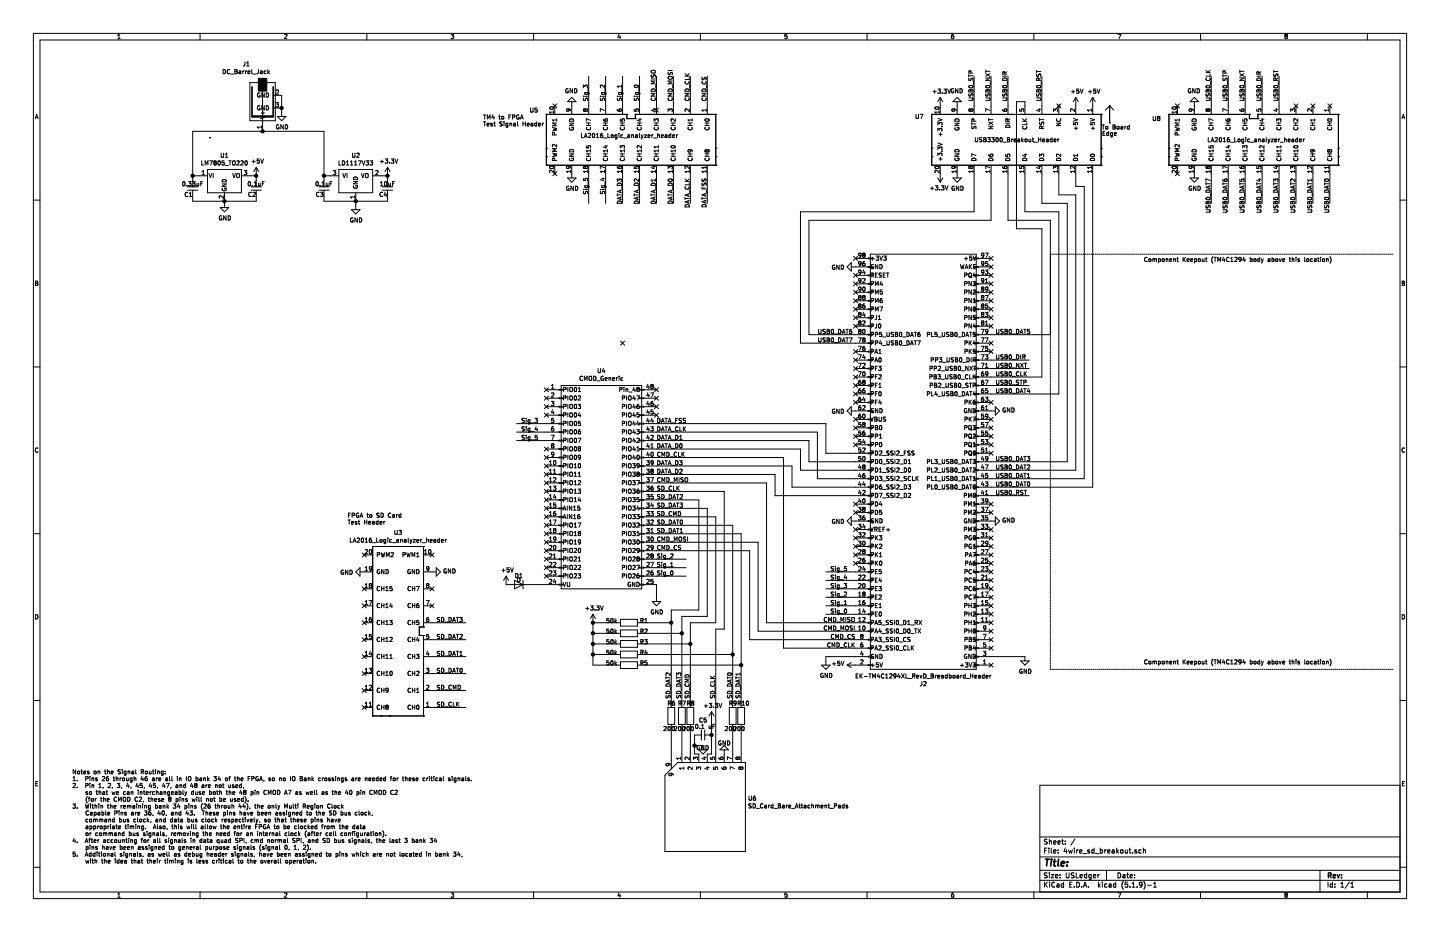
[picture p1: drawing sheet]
EESchema Schematic File Version 4
EELAYER 30 0
EELAYER END
$Descr USLedger 17000 11000
encoding utf-8
Sheet 1 1
Title ""
Date ""
Rev ""
Comp ""
Comment1 ""
Comment2 ""
Comment3 ""
Comment4 ""
$EndDescr
$Comp
L 4wire_sd_breakout:EK-TM4C1294XL_RevD_Breadboard_Header J2
U 1 1
P 10900 5550
F 0 "J2" H 10900 8075 50  0000 C CNN
F 1 "EK-TM4C1294XL_RevD_Breadboard_Header" H 10900 7984 50  0000 C CNN
F 2 "4wire_sd_breakout:EK-TM4C1294XL_RevD_Breadboard_Header" H 10300 5950 50  0001 C CNN
F 3 "~" H 10300 5950 50  0001 C CNN
	1    10900 5550
	-1   0    0    1   
$EndComp
Text Label 10100 7650 2    50   ~ 0
CMD_CLK
Text Label 10100 7550 2    50   ~ 0
CMD_CS
Text Label 10100 7450 2    50   ~ 0
CMD_MOSI
Text Label 10100 7350 2    50   ~ 0
CMD_MISO
$Comp
L 4wire_sd_breakout:CMOD_Generic U4
U 1 1
P 7100 5700
F 0 "U4" H 7100 7025 50  0000 C CNN
F 1 "CMOD_Generic" H 7100 6934 50  0000 C CNN
F 2 "4wire_sd_breakout:CMOD_Generic" H 6700 5700 50  0001 C CNN
F 3 "~" H 6700 5700 50  0001 C CNN
	1    7100 5700
	1    0    0    -1  
$EndComp
Wire Wire Line
	7750 6800 8100 6800
Wire Wire Line
	7750 6700 8100 6700
Wire Wire Line
	7750 6600 8100 6600
Wire Wire Line
	7750 6900 7750 7050
$Comp
L power:GND #PWR0101
U 1 1
P 7750 7050
F 0 "#PWR0101" H 7750 6800 50  0001 C CNN
F 1 "GND" H 7755 6877 50  0000 C CNN
F 2 "" H 7750 7050 50  0001 C CNN
F 3 "" H 7750 7050 50  0001 C CNN
	1    7750 7050
	1    0    0    -1  
$EndComp
Text Label 7750 5800 0    50   ~ 0
SD_CLK
Text Label 7750 5400 0    50   ~ 0
CMD_CLK
Text Label 7750 6200 0    50   ~ 0
SD_DAT0
Text Label 7750 6300 0    50   ~ 0
SD_DAT1
Text Label 7750 5900 0    50   ~ 0
SD_DAT2
Text Label 7750 6000 0    50   ~ 0
SD_DAT3
Text Label 7750 6100 0    50   ~ 0
SD_CMD
Text Label 7750 5000 0    50   ~ 0
DATA_FSS
Text Label 7750 5200 0    50   ~ 0
DATA_D1
Text Label 7750 5300 0    50   ~ 0
DATA_D0
Text Label 7750 5600 0    50   ~ 0
DATA_D2
Wire Wire Line
	9150 5600 9150 5850
Wire Wire Line
	9150 5850 10100 5850
Wire Wire Line
	7750 5600 9150 5600
Wire Wire Line
	9350 5500 9350 5750
Wire Wire Line
	9350 5750 10100 5750
Wire Wire Line
	7750 5500 9350 5500
Wire Wire Line
	9650 5100 9650 5650
Wire Wire Line
	9650 5650 10100 5650
Wire Wire Line
	7750 5100 9650 5100
Wire Wire Line
	9750 5000 9750 5350
Wire Wire Line
	9750 5350 10100 5350
Wire Wire Line
	7750 5000 9750 5000
Wire Wire Line
	9550 5200 9550 5450
Wire Wire Line
	9550 5450 10100 5450
Wire Wire Line
	7750 5200 9550 5200
Wire Wire Line
	9450 5300 9450 5550
Wire Wire Line
	9450 5550 10100 5550
Wire Wire Line
	7750 5300 9450 5300
Wire Wire Line
	7750 5400 9250 5400
Text Label 7750 6500 0    50   ~ 0
CMD_CS
Wire Wire Line
	10100 7750 9750 7750
Wire Wire Line
	9750 7750 9750 7800
$Comp
L power:GND #PWR0102
U 1 1
P 9750 7800
F 0 "#PWR0102" H 9750 7550 50  0001 C CNN
F 1 "GND" H 9755 7627 50  0000 C CNN
F 2 "" H 9750 7800 50  0001 C CNN
F 3 "" H 9750 7800 50  0001 C CNN
	1    9750 7800
	1    0    0    -1  
$EndComp
$Comp
L power:GND #PWR0103
U 1 1
P 12100 7750
F 0 "#PWR0103" H 12100 7500 50  0001 C CNN
F 1 "GND" H 12105 7577 50  0000 C CNN
F 2 "" H 12100 7750 50  0001 C CNN
F 3 "" H 12100 7750 50  0001 C CNN
	1    12100 7750
	1    0    0    -1  
$EndComp
Wire Wire Line
	12100 7750 11700 7750
Text Label 7750 6400 0    50   ~ 0
CMD_MOSI
Text Label 7750 5700 0    50   ~ 0
CMD_MISO
Wire Wire Line
	7750 5700 9050 5700
Text Label 7750 6800 0    50   ~ 0
Sig_0
Text Label 7750 6700 0    50   ~ 0
Sig_1
Text Label 7750 6600 0    50   ~ 0
Sig_2
Wire Wire Line
	10100 7250 9750 7250
Wire Wire Line
	10100 7150 9750 7150
Wire Wire Line
	10100 7050 9750 7050
Wire Wire Line
	10100 6950 9750 6950
Wire Wire Line
	10100 6850 9750 6850
Wire Wire Line
	10100 6750 9750 6750
Text Label 9800 7250 0    50   ~ 0
Sig_0
Text Label 9800 7150 0    50   ~ 0
Sig_1
Text Label 9800 7050 0    50   ~ 0
Sig_2
Text Label 9800 6950 0    50   ~ 0
Sig_3
Text Label 9800 6850 0    50   ~ 0
Sig_4
Text Label 9800 6750 0    50   ~ 0
Sig_5
Text Label 8150 1200 1    50   ~ 0
CMD_CLK
Text Label 8350 1200 1    50   ~ 0
CMD_CS
Text Label 7750 1200 1    50   ~ 0
CMD_MISO
Text Label 7950 1200 1    50   ~ 0
CMD_MOSI
Text Label 8350 2100 3    50   ~ 0
DATA_FSS
Text Label 7750 5100 0    50   ~ 0
DATA_CLK
Text Label 8150 2100 3    50   ~ 0
DATA_CLK
Text Label 7950 2100 3    50   ~ 0
DATA_D0
Text Label 7750 2100 3    50   ~ 0
DATA_D1
Text Label 7550 2100 3    50   ~ 0
DATA_D2
Text Label 7750 5500 0    50   ~ 0
DATA_D3
Text Label 7350 2100 3    50   ~ 0
DATA_D3
NoConn ~ 7750 4600
NoConn ~ 7750 4700
NoConn ~ 7750 4800
NoConn ~ 7750 4900
NoConn ~ 6450 4600
NoConn ~ 6450 4700
NoConn ~ 6450 4800
NoConn ~ 6450 4900
Text Label 7550 1200 1    50   ~ 0
Sig_0
Text Label 7350 1200 1    50   ~ 0
Sig_1
Text Label 7150 1200 1    50   ~ 0
Sig_2
Text Notes 5700 1500 0    50   ~ 0
TM4 to FPGA \nTest Signal Header\n
Text Label 6950 1200 1    50   ~ 0
Sig_3
Text Label 7150 2300 1    50   ~ 0
Sig_4
Text Label 6950 2300 1    50   ~ 0
Sig_5
Text Notes 850  10200 0    50   ~ 0
Notes on the Signal Routing:\n1.  Pins 26 through 46 are all in IO bank 34 of the FPGA, so no IO Bank crossings are needed for these critical signals.\n2.  Pin 1, 2, 3, 4, 45, 45, 47, and 48 are not used, \n    so that we can interchangeably duse both the 48 pin CMOD A7 as well as the 40 pin CMOD C2 \n    (for the CMOD C2, these 8 pins will not be used).\n3.  Within the remaining bank 34 pins (26 throuh 44), the only Multi Region Clock        \n    Capable Pins are 36, 40, and 43.  These pins have been assigned to the SD bus clock,\n    command bus clock, and data bus clock respectively, so that these pins have\n    appropriate timing.  Also, this will allow the entire FPGA to be clocked from the data\n    or command bus signals, removing the need for an internal clock (after cell configuration).\n4.  After accounting for all signals in data quad SPI, cmd normal SPI, and SD bus signals, the last 3 bank 34 \n    pins have been assigned to general purpose signals (signal 0, 1, 2). \n5.  Additional signals, as well as debug header signals, have been assigned to pins which are not located in bank 34, \n    with the idea that their timing is less critical to the overall operation. \n
Wire Wire Line
	9250 7650 10100 7650
Wire Wire Line
	9250 5400 9250 7650
Wire Wire Line
	6450 5000 6100 5000
Wire Wire Line
	6450 5100 6100 5100
Wire Wire Line
	6450 5200 6100 5200
Text Label 6150 5000 0    50   ~ 0
Sig_3
Text Label 6150 5100 0    50   ~ 0
Sig_4
Text Label 6150 5200 0    50   ~ 0
Sig_5
$Comp
L 4wire_sd_breakout:LA2016_Logic_analyzer_header U3
U 1 1
P 4700 7450
F 0 "U3" V 3535 7450 50  0000 C CNN
F 1 "LA2016_Logic_analyzer_header" V 3626 7450 50  0000 C CNN
F 2 "4wire_sd_breakout:LA2016_Logic_Analyzer_Connector" H 4700 6900 50  0001 C CNN
F 3 "" H 6075 7350 50  0001 C CNN
	1    4700 7450
	0    1    1    0   
$EndComp
$Comp
L power:GND #PWR0106
U 1 1
P 5100 6750
F 0 "#PWR0106" H 5100 6500 50  0001 C CNN
F 1 "GND" V 5105 6622 50  0000 R CNN
F 2 "" H 5100 6750 50  0001 C CNN
F 3 "" H 5100 6750 50  0001 C CNN
	1    5100 6750
	0    -1   -1   0   
$EndComp
$Comp
L power:GND #PWR0107
U 1 1
P 4300 6750
F 0 "#PWR0107" H 4300 6500 50  0001 C CNN
F 1 "GND" V 4305 6622 50  0000 R CNN
F 2 "" H 4300 6750 50  0001 C CNN
F 3 "" H 4300 6750 50  0001 C CNN
	1    4300 6750
	0    1    1    0   
$EndComp
Wire Wire Line
	5100 7350 5500 7350
Wire Wire Line
	5100 7550 5500 7550
Wire Wire Line
	5100 7750 5500 7750
Wire Wire Line
	5100 7950 5500 7950
Wire Wire Line
	5100 8150 5500 8150
Wire Wire Line
	5100 8350 5500 8350
Text Label 5150 8350 0    50   ~ 0
SD_CLK
Text Label 5150 8150 0    50   ~ 0
SD_CMD
Text Label 5150 7950 0    50   ~ 0
SD_DAT0
Text Label 5150 7750 0    50   ~ 0
SD_DAT1
Text Label 5150 7550 0    50   ~ 0
SD_DAT2
Text Label 5150 7350 0    50   ~ 0
SD_DAT3
NoConn ~ 5100 6550
NoConn ~ 4300 6550
NoConn ~ 4300 6950
NoConn ~ 4300 7150
NoConn ~ 4300 7350
NoConn ~ 4300 7550
NoConn ~ 4300 7750
NoConn ~ 4300 7950
Text Notes 4100 6200 0    50   ~ 0
FPGA to SD Card\nTest Header
Wire Wire Line
	8850 7550 8850 6500
Wire Wire Line
	8850 7550 10100 7550
Wire Wire Line
	8950 7450 10100 7450
Wire Wire Line
	8950 7450 8950 6400
Wire Wire Line
	9050 7350 9050 5700
Wire Wire Line
	9050 7350 10100 7350
Wire Wire Line
	8250 5900 8250 7200
Wire Wire Line
	7750 5900 8250 5900
Wire Wire Line
	8350 6000 8350 7275
Wire Wire Line
	7750 6000 8350 6000
Wire Wire Line
	8450 6100 8450 7350
Wire Wire Line
	7750 6100 8450 6100
Wire Wire Line
	7750 5800 8550 5800
Wire Wire Line
	7750 6200 8650 6200
Wire Wire Line
	7750 6300 8750 6300
Wire Wire Line
	8450 7350 8150 7350
Wire Wire Line
	8350 7275 8050 7275
Wire Wire Line
	8250 7200 7925 7200
Wire Wire Line
	8550 5800 8550 7425
Wire Wire Line
	7750 6500 8850 6500
Wire Wire Line
	7750 6400 8950 6400
Wire Wire Line
	8150 7350 8150 7600
Wire Wire Line
	8050 7275 8050 7475
Wire Wire Line
	7925 7200 7925 7350
Text Label 8750 8250 1    50   ~ 0
SD_DAT1
Text Label 8650 8250 1    50   ~ 0
SD_DAT0
Text Label 7925 8250 1    50   ~ 0
SD_DAT2
$Comp
L Device:R R10
U 1 1
P 8750 8450
F 0 "R10" H 8700 8600 50  0000 L CNN
F 1 "200" H 8650 8300 50  0000 L CNN
F 2 "Resistor_SMD:R_0603_1608Metric_Pad0.98x0.95mm_HandSolder" V 8680 8450 50  0001 C CNN
F 3 "~" H 8750 8450 50  0001 C CNN
	1    8750 8450
	1    0    0    -1  
$EndComp
$Comp
L Device:R R9
U 1 1
P 8650 8450
F 0 "R9" H 8600 8600 50  0000 L CNN
F 1 "200" H 8550 8300 50  0000 L CNN
F 2 "Resistor_SMD:R_0603_1608Metric_Pad0.98x0.95mm_HandSolder" V 8580 8450 50  0001 C CNN
F 3 "~" H 8650 8450 50  0001 C CNN
	1    8650 8450
	1    0    0    -1  
$EndComp
$Comp
L Device:R R8
U 1 1
P 8150 8450
F 0 "R8" H 8100 8600 50  0000 L CNN
F 1 "200" H 8050 8300 50  0000 L CNN
F 2 "Resistor_SMD:R_0603_1608Metric_Pad0.98x0.95mm_HandSolder" V 8080 8450 50  0001 C CNN
F 3 "~" H 8150 8450 50  0001 C CNN
	1    8150 8450
	1    0    0    -1  
$EndComp
$Comp
L Device:R R7
U 1 1
P 8050 8450
F 0 "R7" H 8000 8600 50  0000 L CNN
F 1 "200" H 7950 8300 50  0000 L CNN
F 2 "Resistor_SMD:R_0603_1608Metric_Pad0.98x0.95mm_HandSolder" V 7980 8450 50  0001 C CNN
F 3 "~" H 8050 8450 50  0001 C CNN
	1    8050 8450
	1    0    0    -1  
$EndComp
$Comp
L Device:R R6
U 1 1
P 7925 8450
F 0 "R6" H 7875 8600 50  0000 L CNN
F 1 "200" H 7825 8300 50  0000 L CNN
F 2 "Resistor_SMD:R_0603_1608Metric_Pad0.98x0.95mm_HandSolder" V 7855 8450 50  0001 C CNN
F 3 "~" H 7925 8450 50  0001 C CNN
	1    7925 8450
	1    0    0    -1  
$EndComp
Text Label 8150 8250 1    50   ~ 0
SD_CMD
Text Label 8050 8250 1    50   ~ 0
SD_DAT3
$Comp
L power:+3.3V #PWR0108
U 1 1
P 8400 8500
F 0 "#PWR0108" H 8400 8350 50  0001 C CNN
F 1 "+3.3V" H 8415 8673 50  0000 C CNN
F 2 "" H 8400 8500 50  0001 C CNN
F 3 "" H 8400 8500 50  0001 C CNN
	1    8400 8500
	1    0    0    -1  
$EndComp
$Comp
L Device:R R1
U 1 1
P 7425 7350
F 0 "R1" V 7400 7475 50  0000 L CNN
F 1 "50k" V 7400 7075 50  0000 L CNN
F 2 "Resistor_SMD:R_0603_1608Metric_Pad0.98x0.95mm_HandSolder" V 7355 7350 50  0001 C CNN
F 3 "~" H 7425 7350 50  0001 C CNN
	1    7425 7350
	0    1    1    0   
$EndComp
$Comp
L Device:R R2
U 1 1
P 7425 7475
F 0 "R2" V 7400 7600 50  0000 L CNN
F 1 "50k" V 7400 7200 50  0000 L CNN
F 2 "Resistor_SMD:R_0603_1608Metric_Pad0.98x0.95mm_HandSolder" V 7355 7475 50  0001 C CNN
F 3 "~" H 7425 7475 50  0001 C CNN
	1    7425 7475
	0    1    1    0   
$EndComp
$Comp
L Device:R R3
U 1 1
P 7425 7600
F 0 "R3" V 7400 7725 50  0000 L CNN
F 1 "50k" V 7400 7325 50  0000 L CNN
F 2 "Resistor_SMD:R_0603_1608Metric_Pad0.98x0.95mm_HandSolder" V 7355 7600 50  0001 C CNN
F 3 "~" H 7425 7600 50  0001 C CNN
	1    7425 7600
	0    1    1    0   
$EndComp
$Comp
L Device:R R4
U 1 1
P 7425 7725
F 0 "R4" V 7400 7850 50  0000 L CNN
F 1 "50k" V 7400 7450 50  0000 L CNN
F 2 "Resistor_SMD:R_0603_1608Metric_Pad0.98x0.95mm_HandSolder" V 7355 7725 50  0001 C CNN
F 3 "~" H 7425 7725 50  0001 C CNN
	1    7425 7725
	0    1    1    0   
$EndComp
$Comp
L Device:R R5
U 1 1
P 7425 7850
F 0 "R5" V 7400 7975 50  0000 L CNN
F 1 "50k" V 7400 7575 50  0000 L CNN
F 2 "Resistor_SMD:R_0603_1608Metric_Pad0.98x0.95mm_HandSolder" V 7355 7850 50  0001 C CNN
F 3 "~" H 7425 7850 50  0001 C CNN
	1    7425 7850
	0    1    1    0   
$EndComp
Wire Wire Line
	8750 6300 8750 7850
Wire Wire Line
	8650 6200 8650 7725
Wire Wire Line
	7575 7350 7925 7350
Connection ~ 7925 7350
Wire Wire Line
	7925 7350 7925 8300
Wire Wire Line
	7575 7475 8050 7475
Connection ~ 8050 7475
Wire Wire Line
	8050 7475 8050 8300
Wire Wire Line
	7575 7600 8150 7600
Connection ~ 8150 7600
Wire Wire Line
	8150 7600 8150 8300
Wire Wire Line
	7575 7725 8650 7725
Connection ~ 8650 7725
Wire Wire Line
	8650 7725 8650 8300
Wire Wire Line
	7575 7850 8750 7850
Connection ~ 8750 7850
Wire Wire Line
	8750 7850 8750 8300
Wire Wire Line
	7275 7350 7000 7350
Wire Wire Line
	7000 7350 7000 7475
Wire Wire Line
	7000 7475 7275 7475
Wire Wire Line
	7275 7600 7000 7600
Wire Wire Line
	7000 7600 7000 7475
Connection ~ 7000 7475
Wire Wire Line
	7275 7725 7000 7725
Connection ~ 7000 7600
Wire Wire Line
	7275 7850 7000 7850
Wire Wire Line
	7000 7600 7000 7725
Connection ~ 7000 7725
Wire Wire Line
	7000 7725 7000 7850
$Comp
L power:+3.3V #PWR0109
U 1 1
P 7000 7350
F 0 "#PWR0109" H 7000 7200 50  0001 C CNN
F 1 "+3.3V" H 7015 7523 50  0000 C CNN
F 2 "" H 7000 7350 50  0001 C CNN
F 3 "" H 7000 7350 50  0001 C CNN
	1    7000 7350
	1    0    0    -1  
$EndComp
Connection ~ 7000 7350
$Comp
L power:+5V #PWR0110
U 1 1
P 10100 7850
F 0 "#PWR0110" H 10100 7700 50  0001 C CNN
F 1 "+5V" V 10115 7978 50  0000 L CNN
F 2 "" H 10100 7850 50  0001 C CNN
F 3 "" H 10100 7850 50  0001 C CNN
	1    10100 7850
	0    -1   -1   0   
$EndComp
$Comp
L power:+5V #PWR0111
U 1 1
P 5975 6900
F 0 "#PWR0111" H 5975 6750 50  0001 C CNN
F 1 "+5V" H 5990 7073 50  0000 C CNN
F 2 "" H 5975 6900 50  0001 C CNN
F 3 "" H 5975 6900 50  0001 C CNN
	1    5975 6900
	1    0    0    -1  
$EndComp
$Comp
L Device:D D1
U 1 1
P 6125 6900
F 0 "D1" H 6125 6800 50  0000 C CNN
F 1 "D" H 6125 6850 50  0000 C CNN
F 2 "Diode_THT:D_A-405_P12.70mm_Horizontal" H 6125 6900 50  0001 C CNN
F 3 "~" H 6125 6900 50  0001 C CNN
	1    6125 6900
	-1   0    0    1   
$EndComp
Wire Wire Line
	7925 8600 7925 8975
Wire Wire Line
	8750 8900 8750 8600
Wire Wire Line
	8650 8900 8650 8600
$Comp
L power:GND #PWR0112
U 1 1
P 8550 8900
F 0 "#PWR0112" H 8550 8650 50  0001 C CNN
F 1 "GND" H 8550 8775 50  0000 C CNN
F 2 "" H 8550 8900 50  0001 C CNN
F 3 "" H 8550 8900 50  0001 C CNN
	1    8550 8900
	-1   0    0    1   
$EndComp
Wire Wire Line
	8150 8600 8150 8900
Wire Wire Line
	8050 8600 8050 8900
$Comp
L 4wire_sd_breakout:SD_Card_Bare_Attachment_Pads U6
U 1 1
P 7850 10050
F 0 "U6" H 8828 10679 50  0000 L CNN
F 1 "SD_Card_Bare_Attachment_Pads" H 8828 10588 50  0000 L CNN
F 2 "4wire_sd_breakout:SD_Card_Bare_Wire_Attachment_Pads" H 8500 9875 50  0001 C CNN
F 3 "" H 7850 10300 50  0001 C CNN
	1    7850 10050
	1    0    0    -1  
$EndComp
Text Label 8450 8250 1    50   ~ 0
SD_CLK
Wire Wire Line
	8550 7425 8450 7425
Wire Wire Line
	8450 7425 8450 8900
Wire Wire Line
	8200 8900 8250 8900
$Comp
L power:GND #PWR0113
U 1 1
P 8300 8800
F 0 "#PWR0113" H 8300 8550 50  0001 C CNN
F 1 "GND" H 8375 8775 50  0000 R CNN
F 2 "" H 8300 8800 50  0001 C CNN
F 3 "" H 8300 8800 50  0001 C CNN
	1    8300 8800
	1    0    0    -1  
$EndComp
Wire Wire Line
	8350 8900 8400 8900
Wire Wire Line
	8300 8800 8200 8800
Wire Wire Line
	8200 8800 8200 8900
$Comp
L Regulator_Linear:LM7805_TO220 U1
U 1 1
P 2650 2075
F 0 "U1" H 2650 2317 50  0000 C CNN
F 1 "LM7805_TO220" H 2650 2226 50  0000 C CNN
F 2 "Package_TO_SOT_THT:TO-220-3_Vertical" H 2650 2300 50  0001 C CIN
F 3 "https://www.onsemi.cn/PowerSolutions/document/MC7800-D.PDF" H 2650 2025 50  0001 C CNN
	1    2650 2075
	1    0    0    -1  
$EndComp
Wire Wire Line
	6275 6900 6450 6900
NoConn ~ 6450 5700
NoConn ~ 6450 5800
NoConn ~ 6450 5900
NoConn ~ 6450 6000
NoConn ~ 6450 6100
NoConn ~ 6450 6200
NoConn ~ 6450 6300
NoConn ~ 6450 6400
NoConn ~ 6450 6500
NoConn ~ 6450 6600
NoConn ~ 6450 6700
NoConn ~ 6450 6800
$Comp
L power:GND #PWR0114
U 1 1
P 10100 3150
F 0 "#PWR0114" H 10100 2900 50  0001 C CNN
F 1 "GND" V 10105 3022 50  0000 R CNN
F 2 "" H 10100 3150 50  0001 C CNN
F 3 "" H 10100 3150 50  0001 C CNN
	1    10100 3150
	0    1    1    0   
$EndComp
$Comp
L power:GND #PWR0115
U 1 1
P 10100 4850
F 0 "#PWR0115" H 10100 4600 50  0001 C CNN
F 1 "GND" V 10105 4722 50  0000 R CNN
F 2 "" H 10100 4850 50  0001 C CNN
F 3 "" H 10100 4850 50  0001 C CNN
	1    10100 4850
	0    1    1    0   
$EndComp
$Comp
L power:GND #PWR0116
U 1 1
P 10100 6150
F 0 "#PWR0116" H 10100 5900 50  0001 C CNN
F 1 "GND" V 10105 6022 50  0000 R CNN
F 2 "" H 10100 6150 50  0001 C CNN
F 3 "" H 10100 6150 50  0001 C CNN
	1    10100 6150
	0    1    1    0   
$EndComp
$Comp
L power:GND #PWR0117
U 1 1
P 11700 4850
F 0 "#PWR0117" H 11700 4600 50  0001 C CNN
F 1 "GND" V 11705 4722 50  0000 R CNN
F 2 "" H 11700 4850 50  0001 C CNN
F 3 "" H 11700 4850 50  0001 C CNN
	1    11700 4850
	0    -1   -1   0   
$EndComp
$Comp
L power:GND #PWR0118
U 1 1
P 11700 6150
F 0 "#PWR0118" H 11700 5900 50  0001 C CNN
F 1 "GND" V 11705 6022 50  0000 R CNN
F 2 "" H 11700 6150 50  0001 C CNN
F 3 "" H 11700 6150 50  0001 C CNN
	1    11700 6150
	0    -1   -1   0   
$EndComp
$Comp
L Device:C_Small C5
U 1 1
P 8300 8675
F 0 "C5" V 8125 8675 50  0000 C CNN
F 1 "0.1 uF" V 8200 8700 50  0000 C CNN
F 2 "Capacitor_SMD:C_0603_1608Metric_Pad1.08x0.95mm_HandSolder" H 8300 8675 50  0001 C CNN
F 3 "~" H 8300 8675 50  0001 C CNN
	1    8300 8675
	0    1    1    0   
$EndComp
Wire Wire Line
	8400 8500 8400 8675
Wire Wire Line
	8400 8675 8400 8900
Connection ~ 8400 8675
Wire Wire Line
	8200 8675 8200 8800
Connection ~ 8200 8800
$Comp
L Device:C_Small C4
U 1 1
P 4575 2225
F 0 "C4" H 4625 2300 50  0000 C CNN
F 1 "10uF" H 4575 2175 50  0000 C CNN
F 2 "Capacitor_SMD:C_0603_1608Metric_Pad1.08x0.95mm_HandSolder" H 4575 2225 50  0001 C CNN
F 3 "~" H 4575 2225 50  0001 C CNN
	1    4575 2225
	-1   0    0    1   
$EndComp
$Comp
L Device:C_Small C3
U 1 1
P 3825 2225
F 0 "C3" H 3875 2300 50  0000 C CNN
F 1 "0.1uF" H 3825 2175 50  0000 C CNN
F 2 "Capacitor_SMD:C_0603_1608Metric_Pad1.08x0.95mm_HandSolder" H 3825 2225 50  0001 C CNN
F 3 "~" H 3825 2225 50  0001 C CNN
	1    3825 2225
	-1   0    0    1   
$EndComp
$Comp
L power:GND #PWR0119
U 1 1
P 4200 2425
F 0 "#PWR0119" H 4200 2175 50  0001 C CNN
F 1 "GND" H 4205 2252 50  0000 C CNN
F 2 "" H 4200 2425 50  0001 C CNN
F 3 "" H 4200 2425 50  0001 C CNN
	1    4200 2425
	1    0    0    -1  
$EndComp
$Comp
L 4wire_sd_breakout:LD1117V33 U2
U 1 1
P 4200 2150
F 0 "U2" H 4200 2467 50  0000 C CNN
F 1 "LD1117V33" H 4200 2376 50  0000 C CNN
F 2 "Package_TO_SOT_THT:TO-220-3_Vertical" H 4200 1825 50  0001 C CNN
F 3 "" H 4200 2150 50  0001 C CNN
	1    4200 2150
	1    0    0    -1  
$EndComp
Wire Wire Line
	4575 2125 4575 2075
Wire Wire Line
	4575 2075 4500 2075
Wire Wire Line
	3900 2075 3825 2075
Wire Wire Line
	3825 2075 3825 2125
Wire Wire Line
	4200 2375 4200 2425
Wire Wire Line
	4200 2375 4575 2375
Wire Wire Line
	4575 2375 4575 2325
Connection ~ 4200 2375
Wire Wire Line
	4200 2375 3825 2375
Wire Wire Line
	3825 2375 3825 2325
$Comp
L power:GND #PWR0120
U 1 1
P 2650 2400
F 0 "#PWR0120" H 2650 2150 50  0001 C CNN
F 1 "GND" H 2655 2227 50  0000 C CNN
F 2 "" H 2650 2400 50  0001 C CNN
F 3 "" H 2650 2400 50  0001 C CNN
	1    2650 2400
	1    0    0    -1  
$EndComp
$Comp
L Device:C_Small C2
U 1 1
P 3025 2225
F 0 "C2" H 3075 2300 50  0000 C CNN
F 1 "0.1uF" H 3025 2175 50  0000 C CNN
F 2 "Capacitor_SMD:C_0603_1608Metric_Pad1.08x0.95mm_HandSolder" H 3025 2225 50  0001 C CNN
F 3 "~" H 3025 2225 50  0001 C CNN
	1    3025 2225
	-1   0    0    1   
$EndComp
Wire Wire Line
	3025 2125 3025 2075
Wire Wire Line
	3025 2075 2950 2075
$Comp
L Device:C_Small C1
U 1 1
P 2275 2225
F 0 "C1" H 2325 2300 50  0000 C CNN
F 1 "0.33uF" H 2275 2175 50  0000 C CNN
F 2 "Capacitor_SMD:C_0603_1608Metric_Pad1.08x0.95mm_HandSolder" H 2275 2225 50  0001 C CNN
F 3 "~" H 2275 2225 50  0001 C CNN
	1    2275 2225
	-1   0    0    1   
$EndComp
Wire Wire Line
	2275 2125 2275 2075
Wire Wire Line
	2275 2075 2350 2075
Connection ~ 4575 2075
$Comp
L power:+3.3V #PWR0121
U 1 1
P 4575 2075
F 0 "#PWR0121" H 4575 1925 50  0001 C CNN
F 1 "+3.3V" H 4590 2248 50  0000 C CNN
F 2 "" H 4575 2075 50  0001 C CNN
F 3 "" H 4575 2075 50  0001 C CNN
	1    4575 2075
	1    0    0    -1  
$EndComp
$Comp
L power:+5V #PWR0122
U 1 1
P 3025 2075
F 0 "#PWR0122" H 3025 1925 50  0001 C CNN
F 1 "+5V" H 3040 2248 50  0000 C CNN
F 2 "" H 3025 2075 50  0001 C CNN
F 3 "" H 3025 2075 50  0001 C CNN
	1    3025 2075
	1    0    0    -1  
$EndComp
Connection ~ 3025 2075
Wire Wire Line
	2275 1550 2275 2075
Connection ~ 2275 2075
Wire Wire Line
	3825 1550 3825 2075
Connection ~ 3825 2075
$Comp
L power:GND #PWR0123
U 1 1
P 3325 1325
F 0 "#PWR0123" H 3325 1075 50  0001 C CNN
F 1 "GND" H 3330 1152 50  0000 C CNN
F 2 "" H 3325 1325 50  0001 C CNN
F 3 "" H 3325 1325 50  0001 C CNN
	1    3325 1325
	1    0    0    -1  
$EndComp
Wire Wire Line
	3325 1325 3325 1275
Wire Wire Line
	3325 1275 3325 1125
Connection ~ 3325 1275
Wire Wire Line
	3100 1550 3825 1550
Wire Wire Line
	3100 1550 2275 1550
Connection ~ 3100 1550
$Comp
L 4wire_sd_breakout:DC_Barrel_Jack J1
U 1 1
P 3100 1200
F 0 "J1" V 3540 1392 50  0000 C CNN
F 1 "DC_Barrel_Jack" V 3449 1392 50  0000 C CNN
F 2 "4wire_sd_breakout:DC_Barrel_Adapter" H 3075 1500 50  0001 C CNN
F 3 "" H 3125 1250 50  0001 C CNN
	1    3100 1200
	0    -1   -1   0   
$EndComp
Wire Wire Line
	2275 2325 2275 2375
Wire Wire Line
	2275 2375 2650 2375
Wire Wire Line
	3025 2325 3025 2375
Wire Wire Line
	3025 2375 2650 2375
Connection ~ 2650 2375
Wire Wire Line
	2650 2400 2650 2375
$Comp
L 4wire_sd_breakout:USB3300_Breakout_Header U7
U 1 1
P 12000 1650
F 0 "U7" H 10800 1925 50  0000 L CNN
F 1 "USB3300_Breakout_Header" H 11500 1650 50  0000 L CNN
F 2 "4wire_sd_breakout:LA2016_Logic_Analyzer_Connector" H 12000 2150 50  0001 C CNN
F 3 "" H 12000 1650 50  0001 C CNN
	1    12000 1650
	1    0    0    -1  
$EndComp
Wire Wire Line
	12900 5750 11700 5750
Wire Wire Line
	12800 5650 12800 2200
Wire Wire Line
	12800 2200 12700 2200
Wire Wire Line
	11700 5650 12800 5650
Wire Wire Line
	12700 2050 12700 2200
Wire Wire Line
	12900 2050 12900 5750
Wire Wire Line
	12500 2050 12500 2300
Wire Wire Line
	12500 2300 12700 2300
Wire Wire Line
	12700 2300 12700 5550
Wire Wire Line
	11700 5550 12700 5550
Wire Wire Line
	12600 5450 12600 2400
Wire Wire Line
	12600 2400 12300 2400
Wire Wire Line
	12300 2400 12300 2050
Wire Wire Line
	11700 5450 12600 5450
Wire Wire Line
	12500 4650 12500 2500
Wire Wire Line
	12500 2500 12100 2500
Wire Wire Line
	12100 2500 12100 2050
Wire Wire Line
	11700 4650 12500 4650
Wire Wire Line
	11700 3950 12400 3950
Wire Wire Line
	12400 3950 12400 2600
Wire Wire Line
	12400 2600 11900 2600
Wire Wire Line
	11900 2600 11900 2050
Wire Wire Line
	10100 3950 9550 3950
Wire Wire Line
	9550 3950 9550 2600
Wire Wire Line
	9550 2600 11700 2600
Wire Wire Line
	11700 2600 11700 2050
Wire Wire Line
	10100 4050 9450 4050
Wire Wire Line
	9450 4050 9450 2500
Wire Wire Line
	9450 2500 11500 2500
Wire Wire Line
	11500 2500 11500 2050
$Comp
L power:GND #PWR0124
U 1 1
P 11300 2050
F 0 "#PWR0124" H 11300 1800 50  0001 C CNN
F 1 "GND" H 11305 1877 50  0000 C CNN
F 2 "" H 11300 2050 50  0001 C CNN
F 3 "" H 11300 2050 50  0001 C CNN
	1    11300 2050
	1    0    0    -1  
$EndComp
$Comp
L power:GND #PWR0125
U 1 1
P 11300 1250
F 0 "#PWR0125" H 11300 1000 50  0001 C CNN
F 1 "GND" H 11305 1077 50  0000 C CNN
F 2 "" H 11300 1250 50  0001 C CNN
F 3 "" H 11300 1250 50  0001 C CNN
	1    11300 1250
	-1   0    0    1   
$EndComp
$Comp
L power:+5V #PWR0126
U 1 1
P 12900 1250
F 0 "#PWR0126" H 12900 1100 50  0001 C CNN
F 1 "+5V" H 12915 1423 50  0000 C CNN
F 2 "" H 12900 1250 50  0001 C CNN
F 3 "" H 12900 1250 50  0001 C CNN
	1    12900 1250
	1    0    0    -1  
$EndComp
$Comp
L power:+5V #PWR0127
U 1 1
P 12700 1250
F 0 "#PWR0127" H 12700 1100 50  0001 C CNN
F 1 "+5V" H 12715 1423 50  0000 C CNN
F 2 "" H 12700 1250 50  0001 C CNN
F 3 "" H 12700 1250 50  0001 C CNN
	1    12700 1250
	1    0    0    -1  
$EndComp
NoConn ~ 12500 1250
$Comp
L power:+3.3V #PWR0128
U 1 1
P 11100 1250
F 0 "#PWR0128" H 11100 1100 50  0001 C CNN
F 1 "+3.3V" H 11115 1423 50  0000 C CNN
F 2 "" H 11100 1250 50  0001 C CNN
F 3 "" H 11100 1250 50  0001 C CNN
	1    11100 1250
	1    0    0    -1  
$EndComp
$Comp
L power:+3.3V #PWR0129
U 1 1
P 11100 2050
F 0 "#PWR0129" H 11100 1900 50  0001 C CNN
F 1 "+3.3V" H 11115 2223 50  0000 C CNN
F 2 "" H 11100 2050 50  0001 C CNN
F 3 "" H 11100 2050 50  0001 C CNN
	1    11100 2050
	-1   0    0    1   
$EndComp
Wire Wire Line
	12100 1200 12100 1250
Wire Wire Line
	12100 1200 12000 1200
Wire Wire Line
	12000 1200 12000 2700
Wire Wire Line
	12000 2700 12300 2700
Wire Wire Line
	12300 2700 12300 4450
Wire Wire Line
	11700 4450 12300 4450
Wire Wire Line
	12300 900  12300 1250
Wire Wire Line
	11900 900  11900 1250
Wire Wire Line
	11700 900  11700 1250
Wire Wire Line
	11500 900  11500 1250
Text Label 11750 4650 0    50   ~ 0
USB0_DAT4
Wire Wire Line
	11700 4550 12150 4550
Wire Wire Line
	11700 4350 12150 4350
Wire Wire Line
	11700 4250 12150 4250
Text Label 11750 5450 0    50   ~ 0
USB0_DAT3
Text Label 11750 5550 0    50   ~ 0
USB0_DAT2
Text Label 11750 5650 0    50   ~ 0
USB0_DAT1
Text Label 11750 5750 0    50   ~ 0
USB0_DAT0
Text Label 11750 4550 0    50   ~ 0
USB0_STP
Text Label 11750 4450 0    50   ~ 0
USB0_CLK
Text Label 11750 4350 0    50   ~ 0
USB0_NXT
Text Label 11750 4250 0    50   ~ 0
USB0_DIR
Text Label 11500 1200 1    50   ~ 0
USB0_STP
Text Label 11700 1200 1    50   ~ 0
USB0_NXT
Text Label 11900 1200 1    50   ~ 0
USB0_DIR
Wire Wire Line
	12150 5850 11700 5850
Text Label 11750 5850 0    50   ~ 0
USB0_RST
Text Label 12300 1200 1    50   ~ 0
USB0_RST
NoConn ~ 11700 4750
NoConn ~ 11700 4950
NoConn ~ 11700 5050
NoConn ~ 11700 5150
NoConn ~ 11700 5250
NoConn ~ 11700 5350
NoConn ~ 11700 7850
NoConn ~ 11700 7650
NoConn ~ 11700 7550
NoConn ~ 11700 7450
NoConn ~ 11700 7350
NoConn ~ 11700 7250
NoConn ~ 11700 7150
NoConn ~ 11700 7050
NoConn ~ 11700 6950
NoConn ~ 11700 6850
NoConn ~ 11700 6750
NoConn ~ 11700 6650
NoConn ~ 11700 6550
NoConn ~ 11700 6450
NoConn ~ 11700 6350
NoConn ~ 11700 6250
NoConn ~ 11700 6050
NoConn ~ 11700 5950
NoConn ~ 11700 4150
NoConn ~ 11700 4050
NoConn ~ 11700 3850
NoConn ~ 11700 3750
NoConn ~ 11700 3050
NoConn ~ 11700 3150
NoConn ~ 11700 3250
NoConn ~ 11700 3350
NoConn ~ 11700 3450
NoConn ~ 11700 3550
NoConn ~ 11700 3650
Wire Notes Line
	12400 7900 16450 7900
Wire Notes Line
	12400 3000 16450 3000
Wire Notes Line
	12400 3000 12400 7900
Text Notes 13500 7850 0    50   ~ 0
Component Keepout (TM4C1294 body above this location)\n
Text Notes 13500 3100 0    50   ~ 0
Component Keepout (TM4C1294 body above this location)\n
$Comp
L 4wire_sd_breakout:LA2016_Logic_analyzer_header U8
U 1 1
P 14800 1650
F 0 "U8" H 13600 1900 50  0000 L CNN
F 1 "LA2016_Logic_analyzer_header" H 14250 1650 50  0000 L CNN
F 2 "4wire_sd_breakout:LA2016_Logic_Analyzer_Connector" H 14800 1100 50  0001 C CNN
F 3 "" H 16175 1550 50  0001 C CNN
	1    14800 1650
	1    0    0    -1  
$EndComp
Text Label 15700 2100 3    50   ~ 0
USB0_DAT0
Wire Wire Line
	15100 900  15100 1250
Wire Wire Line
	14900 900  14900 1250
Wire Wire Line
	14700 900  14700 1250
Wire Wire Line
	14500 900  14500 1250
Wire Wire Line
	14300 1250 14300 900 
NoConn ~ 13900 1250
NoConn ~ 13900 2050
Wire Wire Line
	15700 2050 15700 2400
Wire Wire Line
	15500 2050 15500 2400
Wire Wire Line
	15300 2050 15300 2400
Wire Wire Line
	15100 2050 15100 2400
Wire Wire Line
	14900 2050 14900 2400
Wire Wire Line
	14700 2050 14700 2400
Wire Wire Line
	14500 2050 14500 2400
Wire Wire Line
	14300 2050 14300 2400
Text Label 15500 2100 3    50   ~ 0
USB0_DAT1
Text Label 15300 2100 3    50   ~ 0
USB0_DAT2
Text Label 15100 2100 3    50   ~ 0
USB0_DAT3
Text Label 14900 2100 3    50   ~ 0
USB0_DAT4
Text Label 11750 3950 0    50   ~ 0
USB0_DAT5
Text Label 14700 2100 3    50   ~ 0
USB0_DAT5
Text Label 9650 3950 0    50   ~ 0
USB0_DAT6
Text Label 9650 4050 0    50   ~ 0
USB0_DAT7
Text Label 14300 2100 3    50   ~ 0
USB0_DAT7
Text Label 14500 2100 3    50   ~ 0
USB0_DAT6
$Comp
L power:GND #PWR0130
U 1 1
P 14100 1250
F 0 "#PWR0130" H 14100 1000 50  0001 C CNN
F 1 "GND" H 14105 1077 50  0000 C CNN
F 2 "" H 14100 1250 50  0001 C CNN
F 3 "" H 14100 1250 50  0001 C CNN
	1    14100 1250
	-1   0    0    1   
$EndComp
$Comp
L power:GND #PWR0131
U 1 1
P 14100 2050
F 0 "#PWR0131" H 14100 1800 50  0001 C CNN
F 1 "GND" H 14105 1877 50  0000 C CNN
F 2 "" H 14100 2050 50  0001 C CNN
F 3 "" H 14100 2050 50  0001 C CNN
	1    14100 2050
	1    0    0    -1  
$EndComp
Text Label 14300 1200 1    50   ~ 0
USB0_CLK
Text Label 14900 1200 1    50   ~ 0
USB0_DIR
Text Label 14700 1200 1    50   ~ 0
USB0_NXT
Text Label 14500 1200 1    50   ~ 0
USB0_STP
Text Label 15100 1200 1    50   ~ 0
USB0_RST
NoConn ~ 15700 1250
NoConn ~ 15500 1250
NoConn ~ 15300 1250
NoConn ~ 7350 4050
NoConn ~ 10100 3050
NoConn ~ 10100 3250
NoConn ~ 10100 3350
NoConn ~ 10100 3450
NoConn ~ 10100 3550
NoConn ~ 10100 3650
NoConn ~ 10100 3750
NoConn ~ 10100 3850
NoConn ~ 10100 4150
NoConn ~ 10100 4250
NoConn ~ 10100 4350
NoConn ~ 10100 4450
NoConn ~ 10100 4550
NoConn ~ 10100 4650
NoConn ~ 10100 4750
NoConn ~ 10100 4950
NoConn ~ 10100 5050
NoConn ~ 10100 5150
NoConn ~ 10100 5250
NoConn ~ 10100 5950
NoConn ~ 10100 6050
NoConn ~ 10100 6250
NoConn ~ 7750 1300
Wire Wire Line
	6950 900  6950 1250
Wire Wire Line
	7150 900  7150 1250
Wire Wire Line
	7350 900  7350 1250
Wire Wire Line
	7550 900  7550 1250
Wire Wire Line
	7750 900  7750 1250
Wire Wire Line
	7950 900  7950 1250
NoConn ~ 6550 2050
Wire Wire Line
	8150 900  8150 1250
$Comp
L power:GND #PWR0104
U 1 1
P 6750 2050
F 0 "#PWR0104" H 6750 1800 50  0001 C CNN
F 1 "GND" H 6755 1877 50  0000 C CNN
F 2 "" H 6750 2050 50  0001 C CNN
F 3 "" H 6750 2050 50  0001 C CNN
	1    6750 2050
	1    0    0    -1  
$EndComp
Wire Wire Line
	6950 2050 6950 2400
Wire Wire Line
	7150 2050 7150 2400
Wire Wire Line
	7350 2050 7350 2400
Wire Wire Line
	7550 2050 7550 2400
Wire Wire Line
	7750 2050 7750 2400
Wire Wire Line
	7950 2050 7950 2400
Wire Wire Line
	8150 2050 8150 2400
Wire Wire Line
	8350 2050 8350 2400
NoConn ~ 6550 1250
Wire Wire Line
	8350 900  8350 1250
$Comp
L 4wire_sd_breakout:LA2016_Logic_analyzer_header U5
U 1 1
P 7450 1650
F 0 "U5" H 6250 2000 50  0000 L CNN
F 1 "LA2016_Logic_analyzer_header" H 6850 1700 50  0000 L CNN
F 2 "4wire_sd_breakout:LA2016_Logic_Analyzer_Connector" H 7450 1100 50  0001 C CNN
F 3 "" H 8825 1550 50  0001 C CNN
	1    7450 1650
	1    0    0    -1  
$EndComp
$Comp
L power:GND #PWR0105
U 1 1
P 6750 1250
F 0 "#PWR0105" H 6750 1000 50  0001 C CNN
F 1 "GND" H 6755 1077 50  0000 C CNN
F 2 "" H 6750 1250 50  0001 C CNN
F 3 "" H 6750 1250 50  0001 C CNN
	1    6750 1250
	-1   0    0    1   
$EndComp
NoConn ~ 4300 8150
NoConn ~ 4300 8350
NoConn ~ 5100 6950
NoConn ~ 5100 7150
NoConn ~ 6450 5600
NoConn ~ 6450 5500
NoConn ~ 6450 5400
NoConn ~ 6450 5300
NoConn ~ 10100 6350
NoConn ~ 10100 6450
NoConn ~ 10100 6550
NoConn ~ 10100 6650
$EndSCHEMATC
